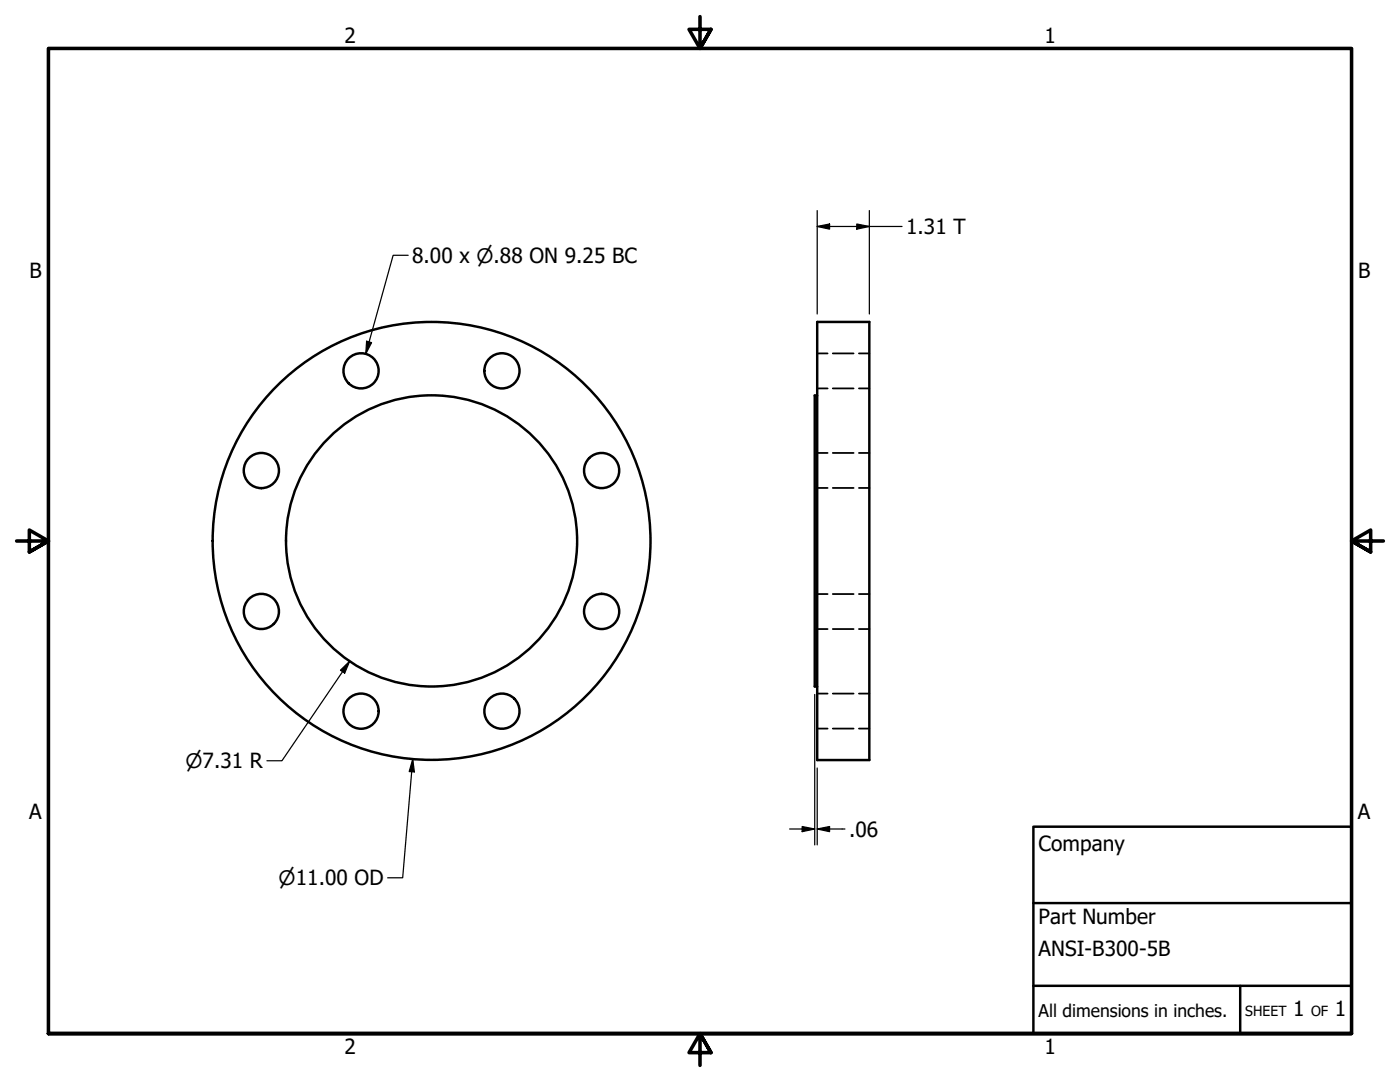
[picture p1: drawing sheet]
<svg xmlns="http://www.w3.org/2000/svg" width="279mm" height="216mm" viewBox="0 0 279 216" stroke-linecap="round" stroke-linejoin="round" font-family="sans-serif">
<!-- layer: Visible (ANSI) -->
<g fill="none" stroke="#000" stroke-width=".49">
<path d="M163.1 64.2h10.4v87.5h-10.4zM163.1 78.9h-.5v58.1h.5"/>
<circle cx="72.1" cy="74" r="3.5"/>
<circle cx="100.2" cy="74" r="3.5"/>
<circle cx="52.2" cy="93.9" r="3.5"/>
<circle cx="120.1" cy="93.9" r="3.5"/>
<circle cx="86.1" cy="107.9" r="29.1"/>
<circle cx="86.1" cy="107.9" r="43.7"/>
<circle cx="52.2" cy="122" r="3.5"/>
<circle cx="120.1" cy="122" r="3.5"/>
<circle cx="72.1" cy="141.9" r="3.5"/>
<circle cx="100.2" cy="141.9" r="3.5"/>
</g>
<!-- layer: Hidden (ANSI) -->
<g fill="none" stroke="#000" stroke-width=".35">
<path d="M163.1 77.5h2.1M163.1 70.5h2.1M166.2 77.5h4.2M166.2 70.5h4.2M171.4 77.5h2.1M171.4 70.5h2.1M163.1 97.4h2.1M163.1 90.4h2.1M166.2 97.4h4.2M166.2 90.4h4.2M171.4 97.4h2.1M171.4 90.4h2.1"/>
<path d="M163.1 118.5h2.1M166.2 118.5h4.2M171.4 118.5h2.1M163.1 125.5h2.1M163.1 138.4h2.1M166.2 125.5h4.2M166.2 138.4h4.2M171.4 125.5h2.1M171.4 138.4h2.1M163.1 145.4h2.1M166.2 145.4h4.2M171.4 145.4h2.1"/>
</g>
<!-- layer: Border (ANSI) -->
<path d="M139.7 3.3v6.4l-2.2-3.8h4.4l-2.2 3.8 2.2-3.8M3.3 107.9h6.4l-3.8-2.1v4.3l3.8-2.2-3.8 2.2M276.1 107.9h-6.4l3.8-2.1v4.3l-3.8-2.2 3.8 2.2M9.7 206.2v-196.5h260v196.5h-260h260M141.9 210l-2.2-3.8 2.2 3.8h-4.4l2.2-3.8v6.4" fill="none" stroke="#000" stroke-width=".71"/>
<!-- layer: Title (ANSI) -->
<path d="M206.2 165h63.5v41.2h-63.5zM206.2 196.7h63.5M206.2 180.2h63.5M247.5 196.7v9.5" fill="none" stroke="#000" stroke-width=".49"/>
<!-- layer: Dimension (ANSI) -->
<g fill="none" stroke="#000" stroke-width=".25">
<path d="M81.5 50.9h-3l-5.5 19.7M163.1 45.2l2.5-.5v1zM163.1 45.2h16.9M163.1 42v20.7M171 44.7l2.5 .5-2.5 .5zM173.5 42v20.7M73.2 68.1l1 .3-1.2 2.2zM67.9 133.7l1.9-1.8-1 2.4zM69.8 131.9l-13.5 19.9h-3M162.6 138.6v30M82.4 151.5l.3 2.5h-1zM82.4 151.5l-2 23.7h-3"/>
<path d="M163.1 153.2v15.4M157.6 165.4h5M160.1 164.9l2.5 .5-2.5 .5zM163.1 165.4l2.5-.5v1zM163.1 165.4h5.5"/>
</g>
<g fill="#000">
<path d="M163.1 45.2l2.5-.5v1z" fill-rule="evenodd"/>
<path d="M171 44.7l2.5 .5-2.5 .5z" fill-rule="evenodd"/>
<path d="M73.2 68.1l1 .3-1.2 2.2z" fill-rule="evenodd"/>
<path d="M67.9 133.7l1.9-1.8-1 2.4z" fill-rule="evenodd"/>
<path d="M82.4 151.5l.3 2.5h-1z" fill-rule="evenodd"/>
<path d="M160.1 164.9l2.5 .5-2.5 .5z" fill-rule="evenodd"/>
<path d="M163.1 165.4l2.5-.5v1z" fill-rule="evenodd"/>
</g>
<g font-size="4.2">
<text x="68.7" y="8.6">2</text>
<text x="208.4" y="8.6">1</text>
<text x="180.8" y="46.7">1.31 T</text>
<text x="82.2" y="52.4">8.00 x ⌀.88 ON 9.25 BC</text>
<text x="5.9" y="55.5">B</text>
<text x="271" y="55.5">B</text>
<text x="5.8" y="163.4">A</text>
<text x="169.4" y="167">.06</text>
<text x="271" y="163.4">A</text>
<text x="207.3" y="169.8">Company</text>
<text x="207.3" y="184.4">Part Number</text>
<text x="207.3" y="190.7">ANSI-B300-5B</text>
<text x="258.1" y="202.8">1</text>
<text x="266.4" y="202.8">1</text>
<text x="68.7" y="210.3">2</text>
<text x="208.4" y="210.3">1</text>
</g>
<g font-size="4">
<text x="37" y="153.2">⌀7.31 R</text>
<text x="55.6" y="176.6">⌀11.00 OD</text>
</g>
<text font-size="3.5" x="207.3" y="202.9">All dimensions in inches.</text>
<g font-size="2.8">
<text x="248.5" y="202.8">SHEET</text>
<text x="261.7" y="202.8">OF</text>
</g>
</svg>
